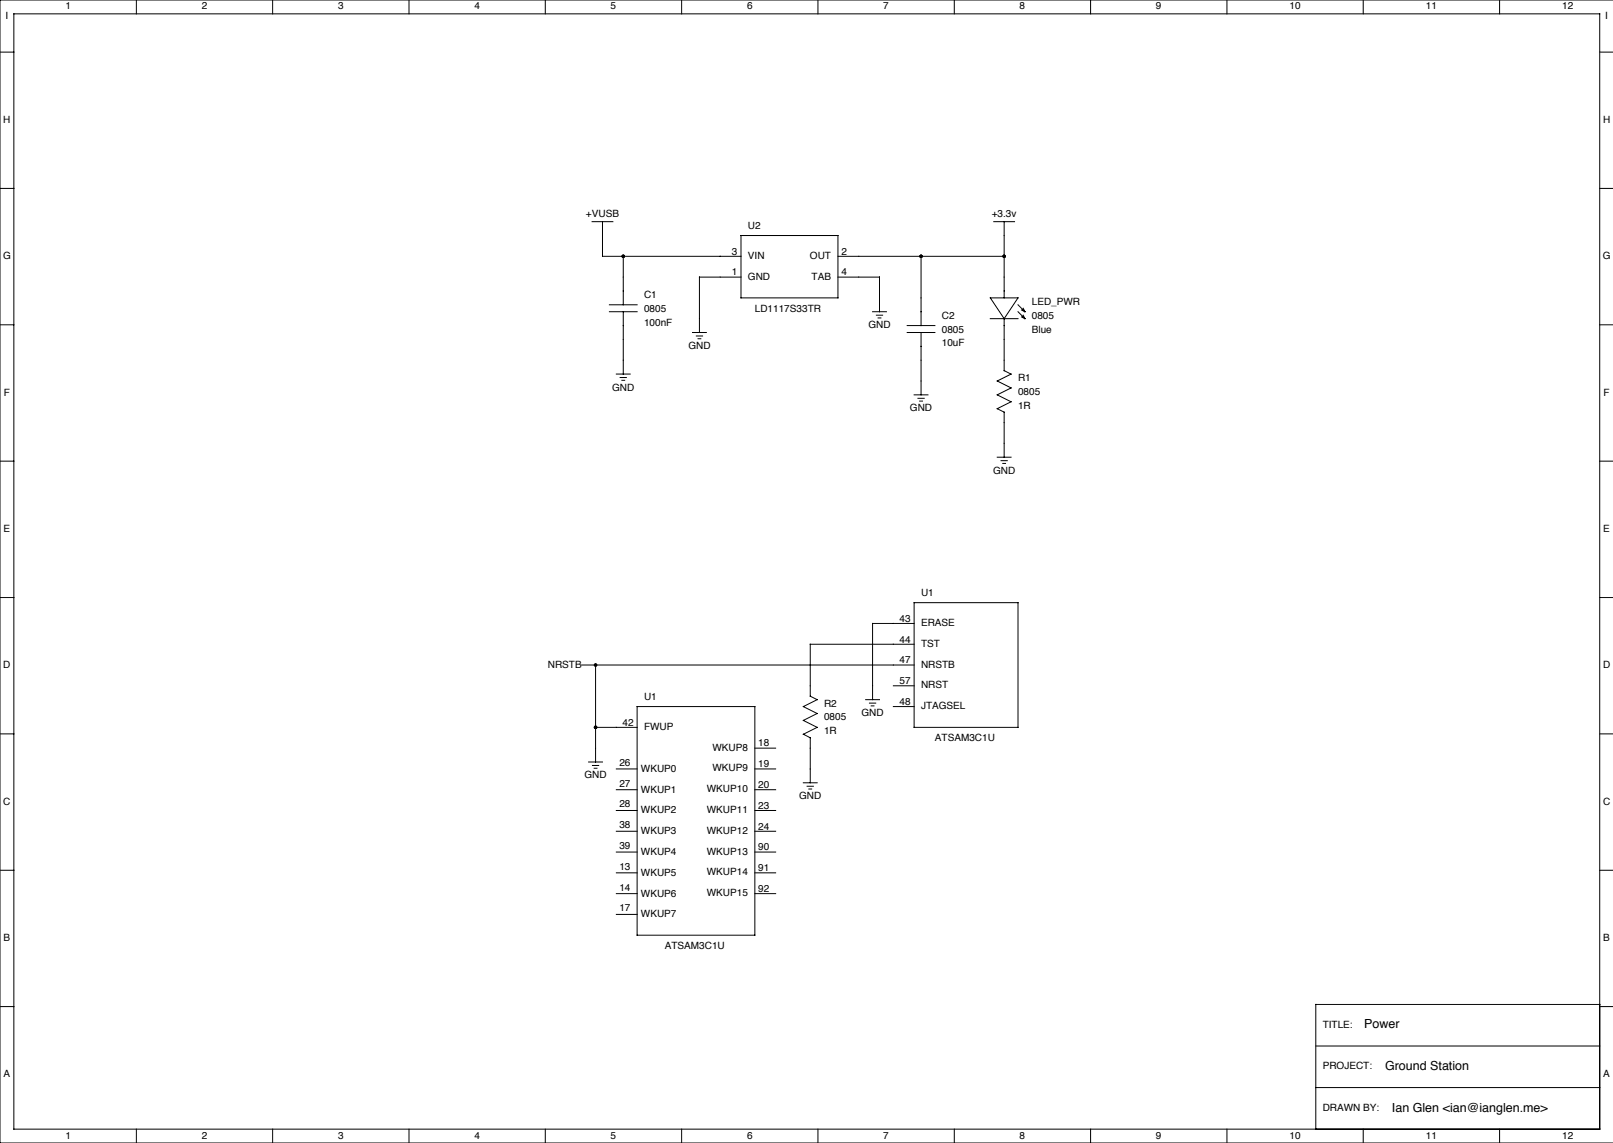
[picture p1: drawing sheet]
<svg xmlns="http://www.w3.org/2000/svg" width="592mm" height="419mm" viewBox="0 0 592 419" stroke-linecap="round" stroke-linejoin="round" font-family="sans-serif">
<g fill="none" stroke="#000" stroke-width=".37">
<path d="M0 19.1h5.1M5.1 5.1h581.6v408.9h-581.6zM50 0v5.1M100 0v5.1M150 0v5.1M200 0v5.1M250 0v5.1M300 0v5.1M350 0v5.1M400 0v5.1M450 0v5.1M500 0v5.1"/>
<path d="M550 0v5.1M586.7 19.1h5M591.7 0h-591.7v419.1h591.7M0 69.1h5.1M586.7 69.1h5M217.2 81.3h7.6M221 81.3v12.7h50.8M228.6 94v17.8M271.8 86.4h35.5v22.8h-35.5zM307.3 94h61M337.8 94v25.4M364.5 81.3h7.6"/>
<path d="M368.3 81.3v27.9M0 119.1h5.1M223.5 111.8h10.2M223.5 114.3h10.2M228.6 114.3v22.9M271.8 101.6h-15.3v20.3M307.3 101.6h15.3v12.7M320 114.3h5.1M321.4 115.6h2.3M322.1 116.6h1M332.7 119.4h10.2M363.2 109.2h10.2l-5.1 7.6z"/>
<path d="M363.2 116.8h10.2M368.3 116.8v19.1M373.4 111.8l2.5 2.5M373.4 114.3l2.5 2.5M374.6 116.2l1.3 .6M374.6 113.7l1.3 .6M375.3 115.6l.6 1.2M375.3 113l.6 1.3M586.7 119.1h5M226.1 137.2h5M227.5 138.4h2.2M228.1 139.4h1"/>
<path d="M254 121.9h5.1M255.4 123.2h2.3M256 124.2h1M332.7 121.9h10.2M337.8 121.9v22.9M368.3 135.9l2.5 1.3-5 2.5 5 2.5-5 2.6 5 2.5-5 2.6 2.5 1.2v16.5M335.3 144.8h5.1M336.7 146.1h2.3M337.3 147.1h1M0 169.1h5.1M365.8 167.6h5M367.2 168.9h2.2"/>
<path d="M367.8 169.9h1M586.7 169.1h5M0 219.1h5.1M586.7 219.1h5M335.3 236.2h-38.1v19.1l2.5 1.2-5.1 2.6 5.1 2.5-5.1 2.6 5.1 2.5-5.1 2.5 2.6 1.3v16.5M335.3 228.6h-15.3v27.9M335.3 221h38.1v45.7h-38.1zM213.4 243.8h121.9M218.4 243.8v35.6M233.7 259.1h43.2v83.8h-43.2zM317.5 256.5h5.1M318.9 257.8h2.3"/>
<path d="M319.5 258.8h1M327.7 259.1h7.6M327.7 251.5h7.6M0 269.1h5.1M215.9 279.4h5.1M218.4 266.7h15.3M276.9 274.3h7.6M586.7 269.1h5M217.3 280.7h2.3M217.9 281.7h1M226.1 297.2h7.6M226.1 289.6h7.6"/>
<path d="M226.1 281.9h7.6M276.9 297.2h7.6M276.9 289.6h7.6M276.9 281.9h7.6M294.6 287h5.1M296 288.3h2.3M296.7 289.3h1M0 319.1h5.1M226.1 312.4h7.6M226.1 304.8h7.6M276.9 312.4h7.6M276.9 304.8h7.6"/>
<path d="M586.7 319.1h5M226.1 327.7h7.6M226.1 320h7.6M226.1 335.3h7.6M276.9 327.7h7.6M276.9 320h7.6M0 369.1h5.1M586.7 368.3h-104.1v45.7M586.7 369.1h5M482.6 398.8h104.1M482.6 383.5h104.1M50 414v5.1"/>
<path d="M100 414v5.1M150 414v5.1M200 414v5.1M250 414v5.1M300 414v5.1M350 414v5.1M400 414v5.1M450 414v5.1M500 414v5.1M550 414v5.1"/>
</g>
<g fill="#000">
<circle cx="228.6" cy="94" r=".64"/>
<circle cx="337.8" cy="94" r=".64"/>
<circle cx="368.3" cy="94" r=".64"/>
<circle cx="218.4" cy="243.8" r=".64"/>
<circle cx="218.4" cy="266.7" r=".64"/>
</g>
<g font-size="4.6">
<text x="500.4" y="377.1">Power</text>
<text x="508" y="392.4">Ground Station</text>
<text x="510.5" y="407.6">Ian Glen &lt;ian@ianglen.me&gt;</text>
</g>
<g font-size="3.7">
<text x="24" y="3.4">1</text>
<text x="74" y="3.5">2</text>
<text x="124" y="3.5">3</text>
<text x="174" y="3.5">4</text>
<text x="224" y="3.4">5</text>
<text x="274" y="3.5">6</text>
<text x="324" y="3.4">7</text>
<text x="374" y="3.5">8</text>
<text x="424" y="3.5">9</text>
<text x="473" y="3.5">10</text>
<text x="523" y="3.4">11</text>
<text x="573" y="3.5">12</text>
<text x="2" y="6.9">I</text>
<text x="588.8" y="6.9">I</text>
<text x="1.2" y="45">H</text>
<text x="588" y="45">H</text>
<text x="214.9" y="79.7">+VUSB</text>
<text x="274.3" y="83.8">U2</text>
<text x="363.8" y="79.7">+3.3v</text>
<text x="1.1" y="95.1">G</text>
<text x="268.5" y="93.3">3</text>
<text x="274.3" y="94.9">VIN</text>
<text x="297.1" y="94.9">OUT</text>
<text x="308.6" y="93.3">2</text>
<text x="587.9" y="95.1">G</text>
<text x="268.5" y="101">1</text>
<text x="308.6" y="101">4</text>
<text x="274.3" y="102.6">GND</text>
<text x="297.7" y="102.5">TAB</text>
<text x="236.2" y="109.2">C1</text>
<text x="378.4" y="111.7">LED_PWR</text>
<text x="236.2" y="119.4">100nF</text>
<text x="236.2" y="114.3">0805</text>
<text x="276.9" y="114.3">LD1117S33TR</text>
<text x="345.4" y="116.8">C2</text>
<text x="378.5" y="116.8">0805</text>
<text x="318.5" y="120.3">GND</text>
<text x="345.4" y="121.9">0805</text>
<text x="378.5" y="121.9">Blue</text>
<text x="252.5" y="128">GND</text>
<text x="345.4" y="127">10uF</text>
<text x="224.5" y="143.2">GND</text>
<text x="373.4" y="139.7">R1</text>
<text x="1.4" y="145">F</text>
<text x="373.4" y="149.9">1R</text>
<text x="373.4" y="144.8">0805</text>
<text x="588.2" y="145">F</text>
<text x="333.7" y="150.8">GND</text>
<text x="364.2" y="173.7">GND</text>
<text x="1.3" y="195">E</text>
<text x="588.1" y="195">E</text>
<text x="337.8" y="218.4">U1</text>
<text x="329.9" y="228">43</text>
<text x="337.8" y="229.6">ERASE</text>
<text x="329.9" y="235.6">44</text>
<text x="337.8" y="237.2">TST</text>
<text x="1.2" y="245">D</text>
<text x="200.9" y="244.8">NRSTB</text>
<text x="329.9" y="243.2">47</text>
<text x="337.8" y="244.8">NRSTB</text>
<text x="588" y="245">D</text>
<text x="329.9" y="250.8">57</text>
<text x="236.2" y="256.5">U1</text>
<text x="337.8" y="252.4">NRST</text>
<text x="302.3" y="259.1">R2</text>
<text x="316" y="262.6">GND</text>
<text x="329.9" y="258.4">48</text>
<text x="337.8" y="260">JTAGSEL</text>
<text x="228.3" y="266.1">42</text>
<text x="236.2" y="267.6">FWUP</text>
<text x="302.3" y="269.2">1R</text>
<text x="302.3" y="264.2">0805</text>
<text x="261.3" y="275.2">WKUP8</text>
<text x="278.1" y="273.7">18</text>
<text x="342.9" y="271.8">ATSAM3C1U</text>
<text x="227.2" y="280.8">26</text>
<text x="278.1" y="281.3">19</text>
<text x="214.4" y="285.4">GND</text>
<text x="235.1" y="283">WKUP0</text>
<text x="261.3" y="282.9">WKUP9</text>
<text x="227.2" y="288.4">27</text>
<text x="235.1" y="290.6">WKUP1</text>
<text x="259.2" y="290.5">WKUP10</text>
<text x="278.1" y="288.9">20</text>
<text x="293.1" y="293.1">GND</text>
<text x="1.2" y="295.1">C</text>
<text x="227.2" y="296">28</text>
<text x="235.1" y="298.2">WKUP2</text>
<text x="259.2" y="298.1">WKUP11</text>
<text x="278.1" y="296.5">23</text>
<text x="588" y="295.1">C</text>
<text x="227.2" y="303.7">38</text>
<text x="235.1" y="305.9">WKUP3</text>
<text x="259.2" y="305.7">WKUP12</text>
<text x="278.1" y="304.2">24</text>
<text x="227.2" y="311.3">39</text>
<text x="278.1" y="311.8">90</text>
<text x="235.1" y="313.5">WKUP4</text>
<text x="259.2" y="313.3">WKUP13</text>
<text x="227.2" y="318.9">13</text>
<text x="235.1" y="321.1">WKUP5</text>
<text x="259.2" y="321">WKUP14</text>
<text x="278.1" y="319.4">91</text>
<text x="227.2" y="326.5">14</text>
<text x="235.1" y="328.7">WKUP6</text>
<text x="259.2" y="328.6">WKUP15</text>
<text x="278.1" y="327">92</text>
<text x="227.2" y="334.1">17</text>
<text x="235.1" y="336.3">WKUP7</text>
<text x="1.3" y="345">B</text>
<text x="243.8" y="348">ATSAM3C1U</text>
<text x="588.1" y="345">B</text>
<text x="485.1" y="376.8">TITLE:</text>
<text x="1.3" y="395">A</text>
<text x="485.1" y="392.1">PROJECT:</text>
<text x="588.1" y="395">A</text>
<text x="485.1" y="407.3">DRAWN BY:</text>
<text x="24" y="417.5">1</text>
<text x="74" y="417.5">2</text>
<text x="124" y="417.5">3</text>
<text x="174" y="417.5">4</text>
<text x="224" y="417.5">5</text>
<text x="274" y="417.5">6</text>
<text x="324" y="417.5">7</text>
<text x="374" y="417.5">8</text>
<text x="424" y="417.5">9</text>
<text x="473" y="417.5">10</text>
<text x="523" y="417.5">11</text>
<text x="573" y="417.5">12</text>
</g>
</svg>
